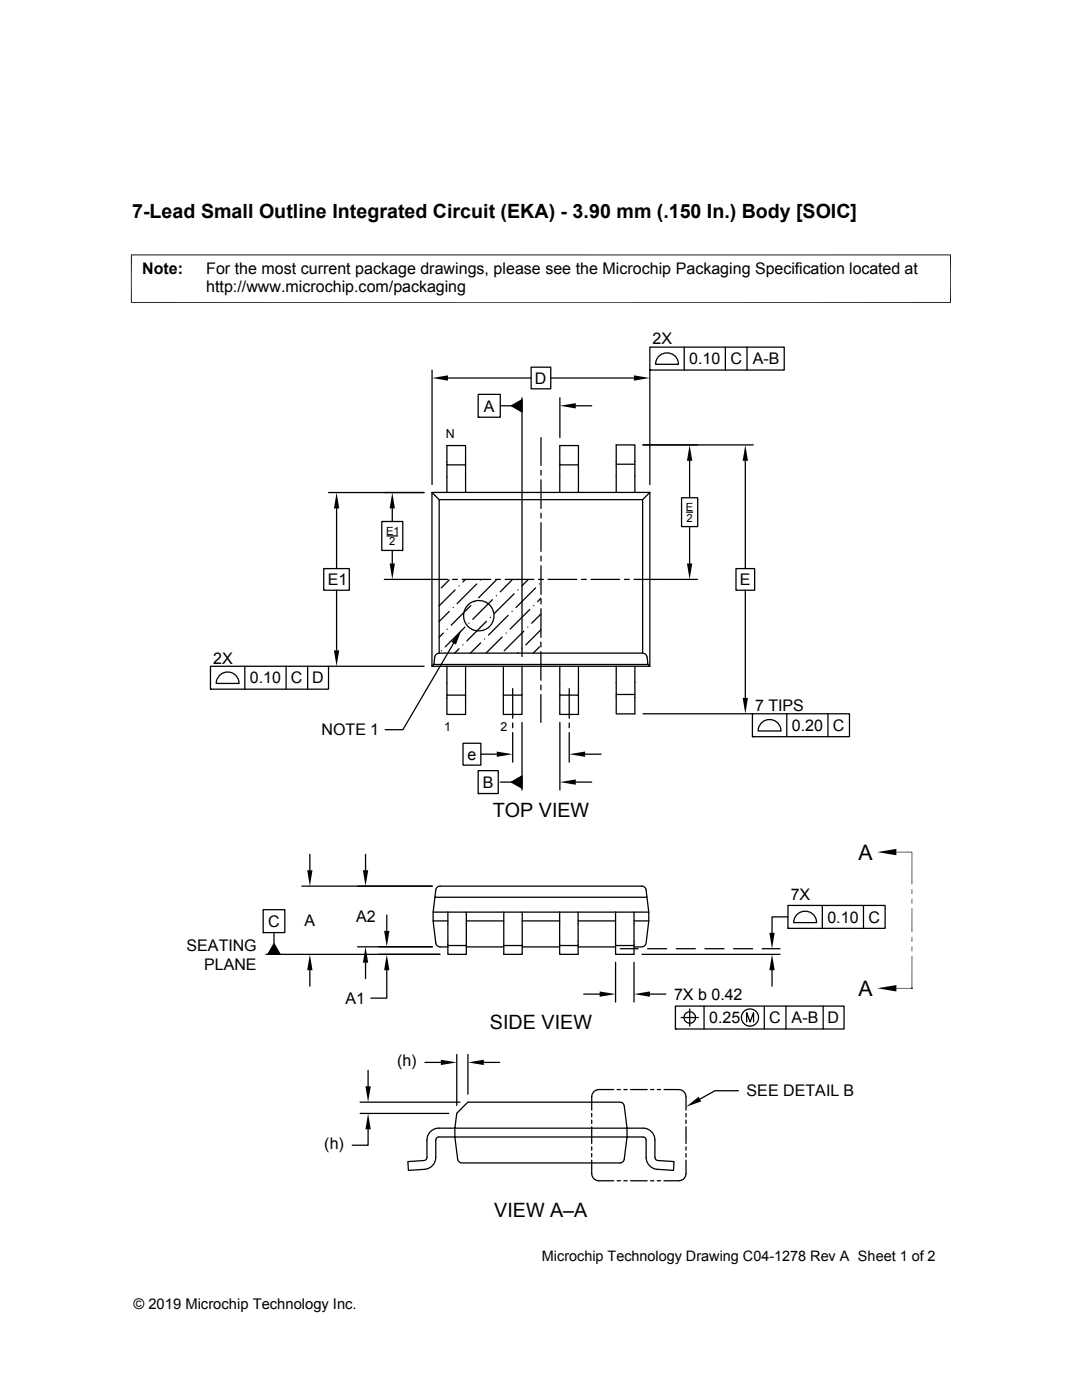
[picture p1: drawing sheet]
<svg xmlns="http://www.w3.org/2000/svg" width="216mm" height="279mm" viewBox="0 0 216 279" stroke-linecap="round" stroke-linejoin="round" font-family="sans-serif">
<g fill="none" stroke="#000" stroke-width=".25">
<path d="M86.2 73.9v22.8M89.4 75.4h16.6M95.4 78.7h4.4v4.6h-4.4zM104.2 79.4v51.6M106 73.3h3.9v4.3h-3.9zM109.9 75.4h16.6M111.7 79.4v7.9M129.7 69.3h26.8v4.6h-26.8zM129.7 73.9h.1M129.7 73.9v22.8M131.6 71a2.29 2.29 0 0 1 2.4-.4 2.29 2.29 0 0 1 1.4 2.1h-4.6l.3-1.2zM136.5 69.3v4.6"/>
<path d="M144.7 69.3v4.6M149.1 69.3v4.6M65.6 98.3h19M86.2 98.3h43.5M87.6 99.7l-1.4-1.4v34.7l.4-.4M89.2 92.8v5.5M92.9 92.8v-3.9h-3.7v3.9h3.7v5.5M95.4 83.3h.1M99.8 81h2.2M102 81l2.2-1.2v2.4zM107.9 87.3v5.6M107.9 93.9v.9"/>
<path d="M107.9 95.8v5.7M111.7 92.8v5.5M114.9 81h3.2M115.4 92.8v-3.9h-3.7v3.9h3.7v5.5M123 92.6v5.7M126.7 92.6v-3.8h-3.7v3.8h3.7v5.7M128.3 88.8h22M129.7 98.3l-1.5 1.4M129.7 98.3v34.7l-.4-.4M136 99.3h3.2v5.8h-3.2zM137.6 92v7.3M148.7 92v21.5"/>
<path d="M64.6 113.5h5.1v4.3h-5.1zM67.2 101.5v12M67.2 117.8v12M76.2 104.1h4.2v5.8h-4.2zM77.2 107h2.2M78.3 101.5v2.6M78.3 109.9v2.6M89.4 115.6h-12.7M89.6 115.7l-1.5 1.6M90.3 115.6h1M90.8 117.7l-3.2 3.2M91.6 116.9h.1"/>
<path d="M92.2 115.6h5.7M92.8 115.7l-.4 .4M95.1 116.5l-3.9 4M95.9 115.8h.1M98.3 119.7l-4 3.9M98.9 115.6h.9M99 115.7l-3.5 3.6M99 118.9h.1M100.8 115.6h5.7M102.2 115.7l-2.4 2.4M102.6 118.5l-4 3.9M103.4 117.7h.1"/>
<path d="M105.3 115.7l-1.2 1.2M106.9 117.3l-3.9 3.9M107.5 115.6h.9M107.7 116.5h.1M107.9 119.4l-.6 .7M107.9 102.4v1M107.9 104.3v5.7M107.9 111v1M107.9 112.9v5.7M107.9 119.6v.9M109.4 115.6h5.7M116 115.6h1"/>
<path d="M117.9 115.6h5.8M124.6 115.6h1M126.5 115.6h12.7M137 102.2h1.2M137.6 105.1v7.4M146.9 113.5h3.7v4.3h-3.7zM148.7 117.8v21.5M42 133h23.6v4.5h-23.6zM42 137.5h.1M43.9 134.7a2.28 2.28 0 0 1 2.5-.4 2.28 2.28 0 0 1 1.3 2.1h-4.6l.4-1.2zM48.9 133v4.5M57.1 133v4.5"/>
<path d="M61.4 133v4.5M65.6 133h19M86.2 133h43.5M87.6 130.3v-30.6h40.6v30.6M87.6 130.3h40.6M88.1 129.9h.1M88.5 126.3l-.9 .9M89.2 133v5.7h3.7v3.9h-3.7v-3.9M89.2 125.6h.1M89.6 122l-2 2M90.4 121.2h.1M90.5 128.4l-10.1 17.2h-3.5"/>
<path d="M91.6 129.5l-.9 .8M92.4 128.7h.1M92.8 125.2l-4 3.9M92.9 133v5.7M93.6 124.4h.1M93.9 120.9l-3.9 3.9M94.7 120.1h.1M95.9 128.3l-2 2M96.7 127.5h.1M97.1 124l-3.9 3.9M97.9 123.2h.1M100.2 127.1l-3.2 3.2"/>
<path d="M100.4 133v9.6h3.8v-3.9M101 126.3h.1M101.4 122.8l-3.9 3.9M102.2 122h.1M102.3 137.4v5.9M103.4 130.3h-.1M104.1 129.5h.1M104.2 133v5.7h-3.8M104.5 126l-3.9 3.9M105.3 125.2h.1M105.7 121.6l-3.9 4M106.5 120.9h.1"/>
<path d="M107.7 129.1l-1.3 1.2M107.9 128.1v1M107.9 130v5.8M107.9 136.7v1M107.9 138.6v5.6M107.9 125.7l-3 3M107.9 122.6l-1.8 1.8M107.9 121.5v5.7M111.7 133v5.7h3.7v3.9h-3.7v-3.9M113.6 137.4v5.9M115.4 133v5.7M123 133v5.6h3.7v3.9h-3.7v-3.9"/>
<path d="M126.7 133v5.6M128.2 130.3l.5 .2 .3 .4 .3 1.7h-42.7l.2-1.7 .3-.4 .5-.2M92.4 148.3h3.5v4.4h-3.5zM95.4 153.8h4v4.6h-4zM95.4 158.4h.1M95.9 150.5h3.2M99.8 156.1h2.2M102 156.1l2.2-1.2v2.4zM102.3 144.3v.9M102.3 146.2v5.9M104.2 144.2v13.5M111.7 144.2v13.5"/>
<path d="M113.6 144.3v.9M113.6 146.2v5.9M114.9 156.1h3.2M116.8 150.5h3.1M128.3 142.5h22M150.1 142.5h19.4v4.5h-19.4zM150.1 147h.1M152 144.2a2.29 2.29 0 0 1 2.5-.4 2.29 2.29 0 0 1 1.4 2.1h-4.6l.3-1.2zM157 142.5v4.5M165.2 142.5v4.5M60.2 176.8h26.1M61.8 170.5v3.2"/>
<path d="M72.9 170.5v3.2M86.8 179.1l-.4 2.9M87.2 177.1l.6-.3h40.3a.86 .86 0 0 1 .8 .8l.2 1.5h-42.3l.2-1.5zM129.1 179.1l.4 2.9M52.5 181.5h4.3v4.6h-4.3zM52.5 186.1h.1M53.1 190.5h34.7M54.7 188.3l1.2 2.2h-2.5zM54.7 186.1v2.2M61.8 193.6v3.2M71.4 189h14.9M72.9 192.1v3.2"/>
<path d="M77.2 193.6v5.6h-3.2M77.2 182.6v3.2M86.4 183.8l.6 4.6 .6 .5 1.8 .1M89.4 182h3.6v6.7M89.4 182v6.7h3.6v1.8h-3.6v-1.8M89.4 182h-3v1.8h3M93 183.8h7.5M93 182h7.5M93 189h7.5M100.5 188.7h3.7v-6.7h-3.7v8.5h3.7v-1.8M104.2 183.8h7.5M104.2 182h7.5"/>
<path d="M104.2 189h7.5M111.7 182h3.7v6.7M111.7 182v6.7h3.7v1.8h-3.7v-1.8M115.4 183.8h7.4M115.4 182h7.4M115.4 189h7.4M116.5 198.4h3.2M122.8 192v8M122.8 182h3.7v6.7M122.8 182v6.7h3.7v1.8h-3.7v-1.8M123.8 189.3h3.5M126.5 192v8"/>
<path d="M126.5 182h3v1.8h-3M128.1 190.5h27.5M129.2 189.3h3.8M129.5 183.8l-.6 4.6-.6 .5-1.8 .1M129.7 198.4h3.2M134.9 189.3h3.8M140.7 189.3h3.8M146.4 189.3h3.8M152.1 189.3h3.5M154.1 193.6v3.2M157.2 180.7h19.4v4.6h-19.4zM157.2 185.3h.1"/>
<path d="M157.2 183h-3.1v3.2M159.1 182.4a2.28 2.28 0 0 1 2.5-.4 2.28 2.28 0 0 1 1.3 2.1h-4.5l.3-1.1zM164.1 180.7v4.6M172.3 180.7v4.6M182 197.2h.1M71.9 220h19.9M73.4 213.6v3.2M84.8 212h3.2M91.1 210.4v10.2M93.4 210.4v8M96.5 212h3.2M122.5 217.4h-3a1.46 1.46 0 0 0-1.4 1.5v2.7"/>
<path d="M123.1 217.4h.7M124.5 217.4h.6M125.8 217.4h3.3M129.8 217.4h.7M131.1 217.4h.7M132.5 217.4h2.9a1.46 1.46 0 0 1 1.5 1.5v2.7M134.8 200.8h33.6v4.6h-33.6zM134.8 205.4h.1M135.9 203.1h3.4M137.6 201.4v3.4M140.5 200.8v4.6M147.3 217.7h-4.6l-3 1.7"/>
<path d="M149 203.9v-1.8l.7 1.8 .7-1.8v1.8M152.5 200.8v4.6M156.8 200.8v4.6M164.3 200.8v4.6M71.9 222.2h17.7M73.4 225.4v3.2h-3.1M85.9 225.8a2.37 2.37 0 0 0-.7 1.7v3.5a.62 .62 0 0 1-.6 .6l-3.2 .2 .1 1.8 3.3-.2a2.4 2.4 0 0 0 2.2-2.4v-3.5a.58 .58 0 0 1 .6-.6h40.7a.58 .58 0 0 1 .6 .6v3.5a2.4 2.4 0 0 0 2.2 2.4l3.3 .2 .1-1.8-3.2-.2a.62 .62 0 0 1-.6-.6v-3.5a2.37 2.37 0 0 0-2.4-2.4h-3.2v1.8l-.5 4.4-.4 .6-.5 .2h-31.8l-.4-.3-.2-.5-.5-4.4v-1.8h-3.2a2.28 2.28 0 0 0-1.7 .7zM92.6 220.7l.8-.7h30.3a.83 .83 0 0 1 .9 .7l.5 4.4h-34.3l.3-2.9zM118.1 231.5v2.7a1.46 1.46 0 0 0 1.4 1.4h3M118.1 222.2v.7M118.1 223.5v.7M118.1 224.9v3.3"/>
<path d="M118.1 228.9v.7M118.1 230.2v.7M123.1 235.6h.7M124.5 235.6h.6M125.8 235.6h3.3M129.8 235.6h.7M131.1 235.6h.7M136.9 231.5v2.7a1.46 1.46 0 0 1-1.5 1.4h-2.9M136.9 222.2v.7M136.9 223.5v.7M136.9 224.9v3.3M136.9 228.9v.7"/>
<path d="M136.9 230.2v.7"/>
<circle cx="95.5" cy="122.9" r="3"/>
<circle cx="137.6" cy="203.1" r="1.14"/>
<circle cx="149.7" cy="203.1" r="1.71"/>
</g>
<path d="M26.1 50.9h163.7M26.2 50.8v9.7M189.7 50.8v9.7M26.1 60.4h163.7M178.9 170.1h3.1v6.4M178.9 197.2h3.1M182 181.3v4.7M182 190.8v6.4" fill="none" stroke="#000" stroke-width=".2"/>
<g fill="#000">
<path d="M86.2 75.4l3.2-.5v1.1zM126.5 74.9l3.2 .5-3.2 .6zM102 81l2.2-1.2v2.4zM111.7 81l3.2-.5v1zM137.6 88.8l.5 3.2h-1zM148.7 88.8l.5 3.2h-1zM67.2 98.3l.5 3.2h-1.1zM78.3 98.3l.5 3.2h-1.1zM77.7 112.5h1.1l-.5 3.1zM137.1 112.5h1l-.5 3.1zM66.6 129.8h1.1l-.5 3.2zM92.1 125.6l-1.1 3-.9-.5z"/>
<path d="M148.2 139.3h1l-.5 3.2zM99.1 150l3.2 .5-3.2 .5zM102 156.1l2.2-1.2v2.4zM111.7 156.1l3.2-.5v1zM113.6 150.5l3.2-.5v1zM61.3 173.7h1.1l-.6 3.1zM72.4 173.7h1.1l-.6 3.1zM175 170.1l3.9-.7v1.3zM181.9 177.5l.1 .9h-.1zM181.9 179.4l.1 .9h-.1zM181.9 177.5h.1v.9zM181.9 179.4h.1v.9z"/>
<path d="M54.7 188.3l1.2 2.2h-2.5zM61.8 190.5l.6 3.1h-1.1zM72.9 189l.6 3.1h-1.1zM76.6 185.8h1.1l-.5 3.2zM77.2 190.5l.5 3.1h-1.1zM119.7 197.9l3.1 .5-3.1 .5zM126.5 198.4l3.2-.5v1zM154.1 190.5l.5 3.1h-1.1zM153.5 186.2h1.1l-.5 3.1zM175 197.2l3.9-.6v1.3zM181.9 187l.1 .9h-.1zM181.9 188.9l.1 .9h-.1z"/>
<path d="M181.9 187h.1v.9zM181.9 188.9h.1v.9zM72.9 216.8h1.1l-.6 3.2zM88 211.5l3.1 .5-3.1 .6zM93.4 212l3.1-.5v1.1zM136.9 220.9l2.5-2 .5 .9zM73.4 222.2l.6 3.2h-1.1z"/>
</g>
<g font-size="4.3">
<text x="171.3" y="171.6">A</text>
<text x="171.3" y="198.8">A</text>
</g>
<g font-size="3.9">
<text x="26.4" y="43.5">7-Lead Small Outline Integrated Circuit (EKA) - 3.90 mm (.150 In.) Body [SOIC]</text>
<text x="98.3" y="163">TOP VIEW</text>
<text x="97.8" y="205.4">SIDE VIEW</text>
<text x="98.6" y="242.9">VIEW A–A</text>
</g>
<g font-size="3.2">
<text x="28.4" y="54.6">Note:</text>
<text x="41.1" y="58.3">http://www.microchip.com/packaging</text>
<text x="41.1" y="54.6">For the most current package drawings, please see the Microchip Packaging Specification located at</text>
<text x="130.2" y="68.7">2X</text>
<text x="106.7" y="76.6">D</text>
<text x="137.5" y="72.7">0.10</text>
<text x="145.7" y="72.7">C</text>
<text x="150.2" y="72.7">A-B</text>
<text x="96.6" y="82.1">A</text>
<text x="65.4" y="116.8">E1</text>
<text x="147.6" y="116.8">E</text>
<text x="42.5" y="132.4">2X</text>
<text x="49.9" y="136.4">0.10</text>
<text x="58.1" y="136.4">C</text>
<text x="62.3" y="136.4">D</text>
<text x="150.7" y="141.9">7 TIPS</text>
<text x="64.1" y="146.7">NOTE 1</text>
<text x="158" y="145.9">0.20</text>
<text x="166.2" y="145.9">C</text>
<text x="93.3" y="151.6">e</text>
<text x="96.3" y="157.2">B</text>
<text x="157.8" y="179.5">7X</text>
<text x="53.5" y="185">C</text>
<text x="60.7" y="184.8">A</text>
<text x="71.1" y="184">A2</text>
<text x="165.1" y="184.1">0.10</text>
<text x="173.3" y="184.1">C</text>
<text x="37.2" y="189.7">SEATING</text>
<text x="40.7" y="193.5">PLANE</text>
<text x="68.9" y="200.3">A1</text>
<text x="134.5" y="199.5">7X b 0.42</text>
<text x="141.5" y="204.2">0.25</text>
<text x="153.5" y="204.2">C</text>
<text x="158" y="204.2">A-B</text>
<text x="165.1" y="204.2">D</text>
<text x="79.2" y="212.8">(h)</text>
<text x="149" y="218.8">SEE DETAIL B</text>
<text x="64.7" y="229.4">(h)</text>
</g>
<g font-size="2.9">
<text x="108.1" y="251.7">Microchip Technology Drawing C04-1278 Rev A Sheet 1 of 2</text>
<text x="26.6" y="261.3">© 2019 Microchip Technology Inc.</text>
</g>
<g font-size="2.5">
<text x="89" y="87.3">N</text>
<text x="88.6" y="145.9">1</text>
<text x="99.9" y="145.9">2</text>
</g>
<g font-size="2.2">
<text x="136.8" y="101.9">E</text>
<text x="77" y="106.7">E1</text>
<text x="137" y="104.1">2</text>
<text x="77.7" y="108.8">2</text>
</g>
</svg>
